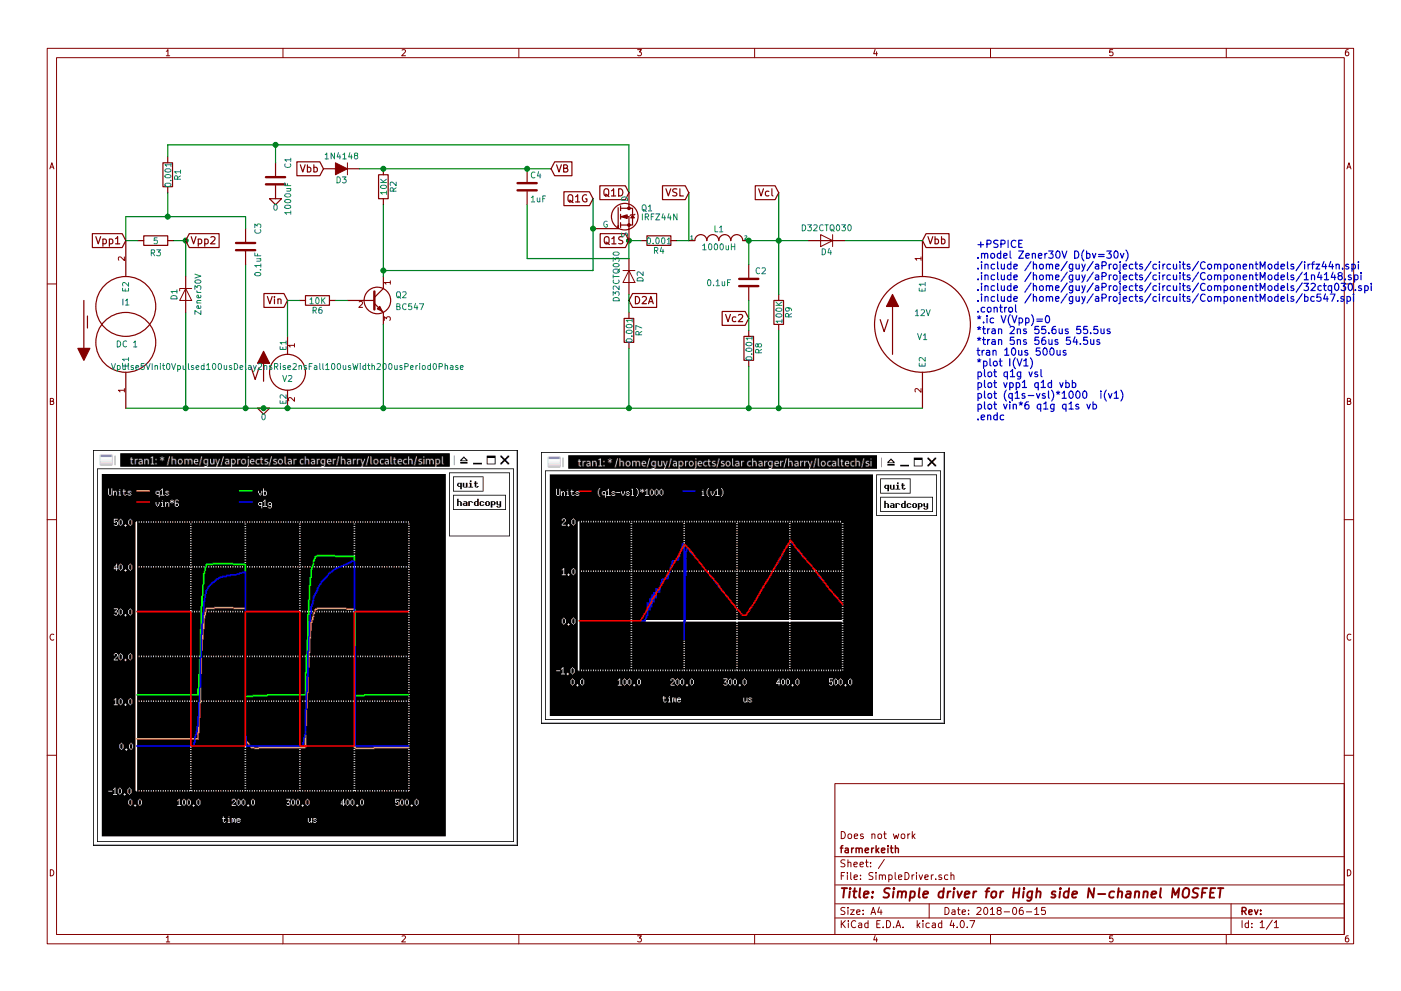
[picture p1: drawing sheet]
EESchema Schematic File Version 2
LIBS:Modules
LIBS:NGspice
LIBS:power
LIBS:device
LIBS:switches
LIBS:relays
LIBS:motors
LIBS:transistors
LIBS:conn
LIBS:linear
LIBS:regul
LIBS:74xx
LIBS:cmos4000
LIBS:adc-dac
LIBS:memory
LIBS:xilinx
LIBS:microcontrollers
LIBS:dsp
LIBS:microchip
LIBS:analog_switches
LIBS:motorola
LIBS:texas
LIBS:intel
LIBS:audio
LIBS:interface
LIBS:digital-audio
LIBS:philips
LIBS:display
LIBS:cypress
LIBS:siliconi
LIBS:opto
LIBS:atmel
LIBS:contrib
LIBS:valves
LIBS:SimpleDriver-cache
EELAYER 25 0
EELAYER END
$Descr A4 11693 8268
encoding utf-8
Sheet 1 1
Title "Simple driver for High side N-channel MOSFET"
Date "2018-06-15"
Rev ""
Comp "farmerkeith"
Comment1 "Does not work"
Comment2 ""
Comment3 ""
Comment4 ""
$EndDescr
$Comp
L 0 #GND01
U 1 1
P 2200 3400
F 0 "#GND01" H 2200 3300 50  0001 C CNN
F 1 "0" H 2200 3330 50  0000 C CNN
F 2 "" H 2200 3400 50  0001 C CNN
F 3 "" H 2200 3400 50  0001 C CNN
	1    2200 3400
	1    0    0    -1  
$EndComp
$Comp
L VSOURCE V1
U 1 1
P 7700 2700
F 0 "V1" H 7700 2600 50  0000 C CNN
F 1 "12V" H 7700 2800 50  0000 C CNN
F 2 "" H 7700 2700 50  0001 C CNN
F 3 "" H 7700 2700 50  0001 C CNN
	1    7700 2700
	1    0    0    -1  
$EndComp
Text GLabel 7700 2000 2    60   Input ~ 0
Vbb
$Comp
L C C2
U 1 1
P 6250 2350
F 0 "C2" H 6350 2450 50  0000 C CNN
F 1 "0.1uF" H 6000 2350 50  0000 C CNN
F 2 "" H 6250 2350 50  0001 C CNN
F 3 "" H 6250 2350 50  0001 C CNN
	1    6250 2350
	1    0    0    -1  
$EndComp
$Comp
L INDUCTOR L1
U 1 1
P 6000 2000
F 0 "L1" H 6000 2100 50  0000 C CNN
F 1 "1000uH" H 6000 1950 50  0000 C CNN
F 2 "" H 6000 2000 50  0001 C CNN
F 3 "" H 6000 2000 50  0001 C CNN
	1    6000 2000
	1    0    0    -1  
$EndComp
Text GLabel 5250 1600 0    60   Input ~ 0
Q1D
Text Notes 8150 3500 0    60   ~ 0
+PSPICE \n.model Zener30V D(bv=30v)\n.include /home/guy/aProjects/circuits/ComponentModels/irfz44n.spi\n.include /home/guy/aProjects/circuits/ComponentModels/1n4148.spi\n.include /home/guy/aProjects/circuits/ComponentModels/32ctq030.spi\n.include /home/guy/aProjects/circuits/ComponentModels/bc547.spi\n.control\n*.ic V(Vpp)=0\n*tran 2ns 55.6us 55.5us\n*tran 5ns 56us 54.5us\ntran 10us 500us \n*plot I(V1)\nplot q1g vsl\nplot vpp1 q1d vbb\nplot (q1s-vsl)*1000  i(v1)\nplot vin*6 q1g q1s vb\n.endc
$Comp
L R R8
U 1 1
P 6250 2900
F 0 "R8" V 6330 2900 50  0000 C CNN
F 1 "0.001" V 6250 2900 50  0000 C CNN
F 2 "" H 6250 2900 50  0001 C CNN
F 3 "" H 6250 2900 50  0001 C CNN
	1    6250 2900
	1    0    0    -1  
$EndComp
Text GLabel 6250 2650 0    60   Input ~ 0
Vc2
Text GLabel 4950 1650 0    60   Input ~ 0
Q1G
Wire Wire Line
	1050 3400 7700 3400
Connection ~ 6250 3400
Connection ~ 5250 3400
Connection ~ 2050 3400
Connection ~ 1550 3400
Connection ~ 5250 2000
Connection ~ 2200 3400
Wire Wire Line
	6250 3050 6250 3400
Wire Wire Line
	7050 2000 7700 2000
Wire Wire Line
	4950 1650 4950 2250
Wire Wire Line
	5750 2000 5750 1600
Wire Wire Line
	6250 2500 6250 2750
Connection ~ 6250 2000
Wire Wire Line
	6250 2000 6750 2000
$Comp
L R R7
U 1 1
P 5250 2750
F 0 "R7" V 5330 2750 50  0000 C CNN
F 1 "0.001" V 5250 2750 50  0000 C CNN
F 2 "" V 5180 2750 50  0001 C CNN
F 3 "" H 5250 2750 50  0001 C CNN
	1    5250 2750
	1    0    0    -1  
$EndComp
Wire Wire Line
	5250 2900 5250 3400
Text GLabel 5250 2500 2    60   Input ~ 0
D2A
$Comp
L R R4
U 1 1
P 5500 2000
F 0 "R4" V 5580 2000 50  0000 C CNN
F 1 "0.001" V 5500 2000 50  0000 C CNN
F 2 "" V 5430 2000 50  0001 C CNN
F 3 "" H 5500 2000 50  0001 C CNN
	1    5500 2000
	0    1    1    0   
$EndComp
Text GLabel 5750 1600 0    60   Input ~ 0
VSL
$Comp
L R R1
U 1 1
P 1400 1450
F 0 "R1" V 1480 1450 50  0000 C CNN
F 1 "0.001" V 1400 1450 50  0000 C CNN
F 2 "" V 1330 1450 50  0001 C CNN
F 3 "" H 1400 1450 50  0001 C CNN
	1    1400 1450
	1    0    0    -1  
$EndComp
Wire Wire Line
	5250 1200 5250 1600
Wire Wire Line
	1400 1200 5250 1200
$Comp
L D D2
U 1 1
P 5250 2300
F 0 "D2" H 5250 2400 50  0000 C CNN
F 1 "D32CTQ030" H 5250 2200 50  0000 C CNN
F 2 "" H 5250 2300 50  0001 C CNN
F 3 "" H 5250 2300 50  0001 C CNN
F 4 "2,1" H 5250 2300 60  0001 C CNN "Spice_Node_Sequence"
	1    5250 2300
	0    1    1    0   
$EndComp
Wire Wire Line
	5250 2000 5250 2150
Wire Wire Line
	5250 2450 5250 2600
Wire Wire Line
	6250 2200 6250 2000
Connection ~ 1400 1800
Wire Wire Line
	1050 1800 2050 1800
Wire Wire Line
	1050 1800 1050 2000
Connection ~ 1550 2000
Wire Wire Line
	1550 2300 1550 2000
Wire Wire Line
	1550 2600 1550 3400
Wire Wire Line
	2050 2200 2050 3400
Text GLabel 1550 2000 2    60   Input ~ 0
Vpp2
$Comp
L R R3
U 1 1
P 1300 2000
F 0 "R3" V 1400 2000 50  0000 C CNN
F 1 "5" V 1300 2000 50  0000 C CNN
F 2 "" H 1300 2000 50  0001 C CNN
F 3 "" H 1300 2000 50  0001 C CNN
	1    1300 2000
	0    1    1    0   
$EndComp
Text GLabel 1050 2000 0    60   Input ~ 0
Vpp1
$Comp
L D_Zener D1
U 1 1
P 1550 2450
F 0 "D1" H 1550 2550 50  0000 C CNN
F 1 "Zener30V" H 1550 2350 50  0000 C CNN
F 2 "" H 1550 2450 50  0001 C CNN
F 3 "" H 1550 2450 50  0001 C CNN
F 4 "2,1" H 1550 2450 60  0001 C CNN "Spice_Node_Sequence"
	1    1550 2450
	0    -1   1    0   
$EndComp
$Comp
L ISOURCE I1
U 1 1
P 1050 2700
F 0 "I1" H 1050 2520 50  0000 C CNN
F 1 "DC 1" H 1060 2870 50  0000 C CNN
F 2 "" H 1050 2700 50  0001 C CNN
F 3 "" H 1050 2700 50  0001 C CNN
	1    1050 2700
	1    0    0    1   
$EndComp
$Comp
L C C3
U 1 1
P 2050 2050
F 0 "C3" V 2150 2200 50  0000 C CNN
F 1 "0.1uF" V 2150 1900 50  0000 C CNN
F 2 "" H 2050 2050 50  0001 C CNN
F 3 "" H 2050 2050 50  0001 C CNN
	1    2050 2050
	1    0    0    -1  
$EndComp
$Comp
L Vpulse0VInit5Vpulsed2nsDelay2msRise2msFall8msWidth20msPeriod0Phase V2
U 1 1
P 2400 3100
F 0 "V2" H 2400 3050 50  0000 C CNN
F 1 "Vpulse5VInit0Vpulsed100usDelay2nsRise2nsFall100usWidth200usPeriod0Phase" H 2400 3150 50  0000 C CNN
F 2 "" H 2400 3100 50  0001 C CNN
F 3 "" H 2400 3100 50  0001 C CNN
	1    2400 3100
	1    0    0    -1  
$EndComp
Wire Wire Line
	1400 1600 1400 1800
Connection ~ 2400 3400
$Comp
L R R2
U 1 1
P 3200 1550
F 0 "R2" V 3280 1550 50  0000 C CNN
F 1 "10K" V 3200 1550 50  0000 C CNN
F 2 "" H 3200 1550 50  0001 C CNN
F 3 "" H 3200 1550 50  0001 C CNN
	1    3200 1550
	1    0    0    -1  
$EndComp
$Comp
L Q_NPN_CBE Q2
U 1 1
P 3100 2500
F 0 "Q2" H 3300 2550 50  0000 L CNN
F 1 "BC547" H 3300 2450 50  0000 L CNN
F 2 "" H 3300 2600 50  0001 C CNN
F 3 "" H 3100 2500 50  0001 C CNN
	1    3100 2500
	1    0    0    -1  
$EndComp
$Comp
L R R6
U 1 1
P 2650 2500
F 0 "R6" V 2730 2500 50  0000 C CNN
F 1 "10K" V 2650 2500 50  0000 C CNN
F 2 "" H 2650 2500 50  0001 C CNN
F 3 "" H 2650 2500 50  0001 C CNN
	1    2650 2500
	0    1    1    0   
$EndComp
Wire Wire Line
	3200 1700 3200 2300
Wire Wire Line
	3200 2700 3200 3400
Connection ~ 3200 3400
Wire Wire Line
	2400 2500 2400 2800
Text GLabel 5250 2000 0    60   Input ~ 0
Q1S
Text GLabel 2400 2500 0    60   Input ~ 0
Vin
Wire Wire Line
	1050 2000 1150 2000
Wire Wire Line
	1550 2000 1450 2000
Wire Wire Line
	2050 1800 2050 1900
Wire Wire Line
	1400 1300 1400 1200
Connection ~ 3200 2250
Wire Wire Line
	2500 2500 2400 2500
Wire Wire Line
	2800 2500 2900 2500
Wire Wire Line
	5650 2000 5750 2000
Wire Wire Line
	5350 2000 5250 2000
Wire Wire Line
	4950 2250 3200 2250
$Comp
L C C4
U 1 1
P 4400 1550
F 0 "C4" H 4425 1650 50  0000 L CNN
F 1 "1uF" H 4425 1450 50  0000 L CNN
F 2 "" H 4438 1400 50  0001 C CNN
F 3 "" H 4400 1550 50  0001 C CNN
	1    4400 1550
	1    0    0    -1  
$EndComp
$Comp
L D_ALT D3
U 1 1
P 2850 1400
F 0 "D3" H 2850 1500 50  0000 C CNN
F 1 "1N4148" H 2850 1300 50  0000 C CNN
F 2 "" H 2850 1400 50  0001 C CNN
F 3 "" H 2850 1400 50  0001 C CNN
F 4 "2,1" H 2850 1400 60  0001 C CNN "Spice_Node_Sequence"
	1    2850 1400
	-1   0    0    1   
$EndComp
Text GLabel 2700 1400 0    60   Input ~ 0
Vbb
Wire Wire Line
	3000 1400 4600 1400
Connection ~ 3200 1400
Wire Wire Line
	4400 1700 4400 2150
Wire Wire Line
	4400 2150 5250 2150
$Comp
L C C1
U 1 1
P 2300 1500
F 0 "C1" V 2400 1650 50  0000 C CNN
F 1 "1000uF" V 2400 1350 50  0000 C CNN
F 2 "" H 2300 1500 50  0001 C CNN
F 3 "" H 2300 1500 50  0001 C CNN
	1    2300 1500
	1    0    0    -1  
$EndComp
$Comp
L 0 #GND02
U 1 1
P 2300 1650
F 0 "#GND02" H 2300 1550 50  0001 C CNN
F 1 "0" H 2300 1580 50  0000 C CNN
F 2 "" H 2300 1650 50  0001 C CNN
F 3 "" H 2300 1650 50  0001 C CNN
	1    2300 1650
	1    0    0    -1  
$EndComp
Wire Wire Line
	2300 1350 2300 1200
Connection ~ 2300 1200
Text GLabel 4600 1400 2    60   Input ~ 0
VB
Connection ~ 4400 1400
$Comp
L R R9
U 1 1
P 6500 2600
F 0 "R9" V 6580 2600 50  0000 C CNN
F 1 "100K" V 6500 2600 50  0000 C CNN
F 2 "" V 6430 2600 50  0001 C CNN
F 3 "" H 6500 2600 50  0001 C CNN
	1    6500 2600
	1    0    0    -1  
$EndComp
Wire Wire Line
	6500 1600 6500 2450
Connection ~ 6500 2000
Wire Wire Line
	6500 2750 6500 3400
Connection ~ 6500 3400
$Comp
L D D4
U 1 1
P 6900 2000
F 0 "D4" H 6900 2100 50  0000 C CNN
F 1 "D32CTQ030" H 6900 1900 50  0000 C CNN
F 2 "" H 6900 2000 50  0001 C CNN
F 3 "" H 6900 2000 50  0001 C CNN
F 4 "2,1" H 6900 2000 60  0001 C CNN "Spice_Node_Sequence"
	1    6900 2000
	-1   0    0    1   
$EndComp
Text GLabel 6500 1600 0    60   Input ~ 0
Vcl
$Comp
L IRFZ44N Q1
U 1 1
P 5150 1800
F 0 "Q1" H 5350 1875 50  0000 L CNN
F 1 "IRFZ44N" H 5350 1800 50  0000 L CNN
F 2 "TO-220" H 5350 1725 50  0001 L CIN
F 3 "" H 5150 1800 50  0001 L CNN
	1    5150 1800
	1    0    0    -1  
$EndComp
Connection ~ 4950 1900
$EndSCHEMATC
